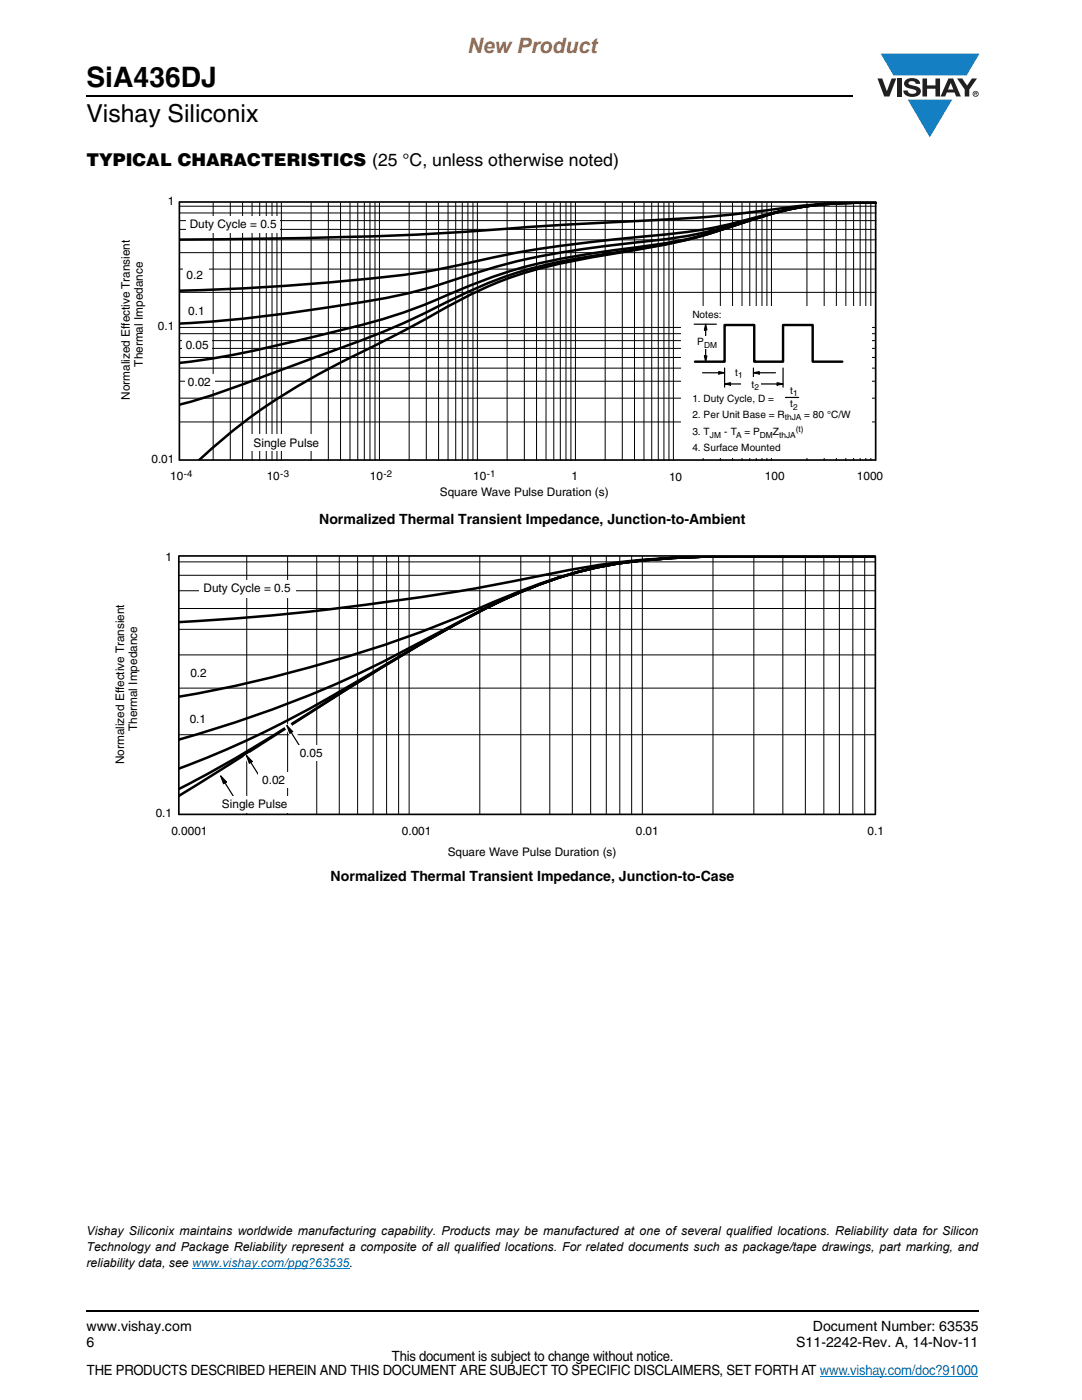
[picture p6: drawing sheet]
<svg xmlns="http://www.w3.org/2000/svg" width="216mm" height="279mm" viewBox="0 0 216 279" stroke-linecap="round" stroke-linejoin="round" font-family="sans-serif">
<path d="M17.1 18.9h.2v.3h-.2zM17.1 261.5h.2v.4h-.2z" fill="#000"/>
<path d="M17.3 19.1h152.9M17.3 261.7h178.1" fill="none" stroke="#000" stroke-width=".36"/>
<path d="M175.1 10.7h20.4v16.7h-20.4z" fill="#fff"/>
<g fill="#147fc3">
<path d="M175.7 10.7h19.7l-2.5 4.4h-1.1h-13.5z"/>
<path d="M181.1 19.9h8.9l-4.5 7.5z"/>
</g>
<g fill="#231f20">
<path d="M175.1 15.7h.9l1 2.5 .9-2.5h.9l-1.3 3.6h-1.1z"/>
<path d="M179 15.7h.9v3.6h-.9z"/>
<path d="M180.7 16a2.1 2.1 0 0 1 2.8 .3l.1 .4h-.9a.79 .79 0 0 0-.7-.5 .79 .79 0 0 0-.7 .4l.2 .3 1 .2a1.08 1.08 0 0 1 1.2 1.1 1.08 1.08 0 0 1-1.1 1.1 1.73 1.73 0 0 1-2.3-1.2h.8a.96 .96 0 0 0 .8 .6 .96 .96 0 0 0 1-.4 1.31 1.31 0 0 0-1.3-.6 1.03 1.03 0 0 1-1-.6 1.03 1.03 0 0 1 .1-1.1z"/>
<path d="M184.1 15.7h.9v1.3h1.7v-1.3h.9v3.6h-.9v-1.6h-1.7v1.6h-.9z"/>
<path d="M191 15.7h1l1 1.4 .9-1.4h1.1l-1.6 2.2v1.4h-.9v-1.4z"/>
<path d="M189.7 16.5l.5 1.4h-1zM189.2 15.7l-1.5 3.6h.9l.3-.8h1.6l.3 .8h.9l-1.5-3.6z"/>
<path d="M194.2 18.7a.46 .46 0 0 1 .9 0 .46 .46 0 0 1-.9 0zM194.1 18.7a.6 .6 0 0 0 1.2 0 .6 .6 0 0 0-1.2 0z"/>
<path d="M194.6 18.5h.2v.2h-.2zM194.4 18.4v.7h.2v-.3l.4 .3-.2-.3 .1-.2v-.2z"/>
</g>
<path d="M38.4 253.2h31.3M163.6 274.6h31.5" fill="none" stroke="#007ec4" stroke-width=".2"/>
<path d="M23.9 38.9h152.3v60.6h-152.3z" fill="#fff"/>
<g fill="none" stroke="#000" stroke-width=".2">
<path d="M35.9 44h138.9M35.9 42.5h138.9M35.9 45.8h138.9M35.9 58.3h138.9M35.9 53.7h138.9M35.9 50.4h138.9M35.9 47.9h138.9M35.9 41.2h138.9M42.5 40.4v51.5M46 40.4v51.5M48.4 40.4v51.5M50.3 40.4v51.5"/>
<path d="M51.8 40.4v51.5M53.1 40.4v51.5M54.3 40.4v51.5M55.3 40.4v51.5M56.1 40.4v51.5M62.1 40.4v51.5M65.5 40.4v51.5M67.9 40.4v51.5M69.8 40.4v51.5M71.4 40.4v51.5M72.7 40.4v51.5M73.8 40.4v51.5"/>
<path d="M74.8 40.4v51.5M75.7 40.4v51.5M81.6 40.4v51.5M85.1 40.4v51.5M87.5 40.4v51.5M89.4 40.4v51.5M90.9 40.4v51.5M92.2 40.4v51.5M93.4 40.4v51.5M94.4 40.4v51.5M95.3 40.4v51.5M101.2 40.4v51.5"/>
<path d="M104.6 40.4v51.5M107.1 40.4v51.5M109 40.4v51.5M110.5 40.4v51.5M111.8 40.4v51.5M112.9 40.4v51.5M113.9 40.4v51.5M114.8 40.4v51.5M120.8 40.4v51.5M124.2 40.4v51.5M126.6 40.4v51.5M128.5 40.4v51.5"/>
<path d="M130 40.4v51.5M131.4 40.4v51.5M132.5 40.4v51.5M133.5 40.4v51.5M134.4 40.4v51.5M140.3 40.4v51.5M143.7 40.4v51.5M146.2 40.4v51.5M148.1 40.4v51.5M149.6 40.4v51.5M150.9 40.4v51.5M152 40.4v51.5"/>
<path d="M153 40.4v51.5M153.9 40.4v51.5M161 40.4v51.4M164.5 40.4v51.4M166.9 40.4v51.4M168.8 40.4v51.4M170.3 40.4v51.4M171.6 40.4v51.4M172.8 40.4v51.4M173.8 40.4v51.4M35.9 65.3h138.7M35.9 79.5h138.7"/>
<path d="M35.9 76.1h138.7M35.9 73.5h138.7M35.9 71.3h138.7M35.9 69.5h138.7M35.9 68h138.7M35.9 66.6h138.7M35.9 84.2h138.7"/>
</g>
<path d="M174.8 40.4a68.7 68.7 0 0 0-23.6 3.1l-1.3 .4a120.8 120.8 0 0 1-25.6 6.4l-1.9 .3a101.7 101.7 0 0 0-23.7 6 195.1 195.1 0 0 0-17.7 9.2l-1.2 .6a353.5 353.5 0 0 0-20.8 10.9 107.2 107.2 0 0 0-19.3 14.5M174.8 40.4a143.4 143.4 0 0 0-24.9 2 451.8 451.8 0 0 1-33.2 2.2l-7.5 .5a881.3 881.3 0 0 1-73.3 2.7M174.8 40.4a77.7 77.7 0 0 0-26.3 3.6 126.5 126.5 0 0 1-23.5 3.5 233.3 233.3 0 0 0-35.5 5.8 241 241 0 0 1-29 3.5l-13.3 .8-11.3 .4M174.8 40.4a71.9 71.9 0 0 0-23.6 3 95.7 95.7 0 0 1-24.9 5.1 152 152 0 0 0-39.3 8.5 147.4 147.4 0 0 1-22.8 4.5l-15 2-7.6 .7-5.7 .4M174.8 40.4a69 69 0 0 0-23.7 3.1l-1.3 .4a97.3 97.3 0 0 1-26.1 5.9 113.7 113.7 0 0 0-29 6.8l-2.6 1.1a124.8 124.8 0 0 1-27.8 9.1l-9.4 2.2a159.9 159.9 0 0 1-19 3.4M174.8 40.4a69 69 0 0 0-23.7 3.1l-1.3 .4a115.2 115.2 0 0 1-27.3 6.5 102 102 0 0 0-24 5.7l-6.5 2.8a192.6 192.6 0 0 1-28.7 12.3l-3.9 1.4a318 318 0 0 1-22.2 7.8l-1.3 .3" fill="none" stroke="#000" stroke-width=".5"/>
<g fill="#fff">
<path d="M36.6 53.2h5v3.3h-5z"/>
<path d="M36.3 67.3h6v3.1h-6z"/>
<path d="M49.6 86.7h14.5v3.3h-14.5z"/>
<path d="M135.9 61.1h38.1v30.1h-38.1z"/>
</g>
<path d="M138.5 64.7h4.4M140.2 74.4h3.5M143.4 74.2l1.2 .2-1.2 .2zM144.6 76.6l1.2-.2v.4zM144.6 73.5v3.8M145.4 76.6h3.6M150.3 74.4l1.2-.2v.4zM150.3 73.5v1.9M151.2 74.4h3.5M151.8 76.6h3.6M155.1 76.4l1.2 .2-1.2 .2zM156.3 73.5v3.8" fill="none" stroke="#000" stroke-width=".24"/>
<path d="M143.4 74.2l1.2 .2-1.2 .2zM144.6 76.6l1.2-.2v.4zM150.3 74.4l1.2-.2v.4zM155.1 76.4l1.2 .2-1.2 .2z" fill="#000"/>
<g fill="#fff">
<path d="M145.1 72.8h3.9v2.4h-3.9z"/>
<path d="M147.9 75.3h3.9v2.5h-3.9z"/>
</g>
<path d="M140.6 71h.4l-.2 1.2zM140.8 64.7l.2 1.1h-.4z" fill="#000"/>
<path d="M140.6 71h.4l-.2 1.2zM140.8 65.5v5.9M140.8 64.7l.2 1.1h-.4z" fill="none" stroke="#000" stroke-width=".24"/>
<path d="M138.6 67.1h5.2v2.6h-5.2z" fill="#fff"/>
<path d="M138.7 72.2h5.9v-7.3h5.9v7.3h5.8v-7.3h5.9v7.3h5.9" fill="none" stroke="#000" stroke-width=".48"/>
<path d="M156.7 79.3h2.7" fill="none" stroke="#000" stroke-width=".24"/>
<g fill="#fff">
<path d="M37.2 43.2h18.7v3.3h-18.7z"/>
<path d="M36.9 74.6h6v3.1h-6z"/>
</g>
<path d="M35.8 40.3v51.5h138.9M35.8 40.3h138.9M174.7 40.3v51.5" fill="none" stroke="#000" stroke-width=".34"/>
<path d="M22.8 110h153.6v61.4h-153.6z" fill="#fff"/>
<path d="M174.7 111h-4.5a840 840 0 0 0-36.2 .3 180.3 180.3 0 0 0-30.3 4.4 508.5 508.5 0 0 1-68.1 8.5M174.7 111l-4.4 .1a738.1 738.1 0 0 0-36.3 .3 91.6 91.6 0 0 0-33.9 8.1 269.6 269.6 0 0 1-64.5 19.6M174.7 111l-4.4 .1a736.8 736.8 0 0 0-36.3 .3 86.1 86.1 0 0 0-37.5 10.2l-1.6 .8a453 453 0 0 1-29.5 14.8 250.7 250.7 0 0 1-29.8 10.4M174.7 111l-4.4 .1a736.8 736.8 0 0 0-36.3 .3 86.7 86.7 0 0 0-39.1 11.1 1041.9 1041.9 0 0 0-31.1 17.8 196.1 196.1 0 0 1-28.2 13.1M174.7 111l-4.4 .1a739.3 739.3 0 0 0-36.3 .3 86.7 86.7 0 0 0-39.1 11.1 609.8 609.8 0 0 0-39.3 23.6l-9.9 5.9-10.1 5.5M174.7 111l-4.4 .1a739.3 739.3 0 0 0-36.3 .3 86.7 86.7 0 0 0-39.1 11.1 626.3 626.3 0 0 0-44.6 27.2l-14.7 9.2" fill="none" stroke="#000" stroke-width=".5"/>
<g fill="none" stroke="#000" stroke-width=".2">
<path d="M35.7 117.9h138.9M35.7 114.8h138.9M35.7 112.1h138.9M49.2 111v51.5M57.4 111v51.5M63.2 111v51.5M67.7 111v51.5M71.4 111v51.5M74.5 111v51.5M77.1 111v51.5M79.5 111v51.5M81.6 111v51.5"/>
<path d="M95.7 111v51.5M103.9 111v51.5M109.7 111v51.5M114.2 111v51.5M117.9 111v51.5M121 111v51.5M123.7 111v51.5M126 111v51.5M128.2 111v51.5M142.3 111v51.5M150.4 111v51.5M156.2 111v51.5"/>
<path d="M160.7 111v51.5M164.4 111v51.5M167.5 111v51.5M170.2 111v51.5M172.5 111v51.5M35.7 121.4h138.9M35.7 137.3h138.9M35.7 130.7h138.9M35.7 125.6h138.9M35.7 146.6h138.9"/>
</g>
<path d="M39.8 115.8h19.3v3.4h-19.3z" fill="#fff"/>
<path d="M56.7 145l1.2-.8 3.7 6-1.2 .7z" fill-rule="evenodd" fill="#fff"/>
<path d="M57.2 144.8l1.2 1.2-.6 .4z" fill="#000"/>
<path d="M57.2 144.8l1.2 1.2-.6 .4zM58.1 146.1l2.6 4.3" fill="none" stroke="#000" stroke-width=".24"/>
<path d="M48.6 151l1.2-.8 3.8 6-1.3 .7z" fill-rule="evenodd" fill="#fff"/>
<path d="M49.2 150.8l1.1 1.2-.5 .3z" fill="#000"/>
<path d="M49.2 150.8l1.1 1.2-.5 .3zM50 152.1l2.7 4.2" fill="none" stroke="#000" stroke-width=".24"/>
<g fill="#fff">
<path d="M58.9 148.8h6.2v3.1h-6.2z"/>
<path d="M51.4 154.1h6.6v3.1h-6.6z"/>
</g>
<path d="M43.5 155l1.2-.7 3.7 5.9-1.2 .8z" fill-rule="evenodd" fill="#fff"/>
<path d="M44 154.8l1.2 1.3-.6 .3z" fill="#000"/>
<path d="M44 154.8l1.2 1.3-.6 .3zM44.9 156.2l2.6 4.2" fill="none" stroke="#000" stroke-width=".24"/>
<g fill="#fff">
<path d="M43.6 158.9h15.5v3.3h-15.5z"/>
<path d="M37 141.8h4.9v3h-4.9z"/>
</g>
<path d="M35.7 111.1v51.4M35.7 110.9h138.9M174.7 111.1v51.4M35.7 162.5h138.9" fill="none" stroke="#000" stroke-width=".34"/>
<text font-size="5.6" x="17.3" y="17.4">SiA436DJ</text>
<text font-size="4.9" x="17.3" y="24.4">Vishay Siliconix</text>
<text font-size="4.2" fill="#f06b12" x="93.3" y="10.5">New Product</text>
<text font-size="3.5" x="17.3" y="33">TYPICAL CHARACTERISTICS (25 °C, unless otherwise noted)</text>
<g font-size="2.8">
<text x="63.7" y="104.6">Normalized Thermal Transient Impedance, Junction-to-Ambient</text>
<text x="66" y="175.8">Normalized Thermal Transient Impedance, Junction-to-Case</text>
<text x="17.3" y="265.6">www.vishay.com</text>
<text x="17.3" y="268.8">6</text>
<text x="158.9" y="268.8">S11-2242-Rev. A, 14-Nov-11</text>
<text x="162.2" y="265.6">Document Number: 63535</text>
<text x="17.4" y="274.4">THE PRODUCTS DESCRIBED HEREIN AND THIS DOCUMENT ARE SUBJECT TO SPECIFIC DISCLAIMERS, SET FORTH AT www.vishay.com/doc?91000</text>
<text x="78.2" y="271.6">This document is subject to change without notice.</text>
</g>
<g font-size="2.5">
<text x="17.3" y="246.5">Vishay Siliconix maintains worldwide manufacturing capability. Products may be manufactured at one of several qualified locations. Reliability data for Silicon</text>
<text x="17.3" y="249.7">Technology and Package Reliability represent a composite of all qualified locations. For related documents such as package/tape drawings, part marking, and</text>
<text x="17.3" y="252.9">reliability data, see www.vishay.com/ppg?63535.</text>
</g>
<g font-size="2.4">
<text x="33.5" y="40.9">1</text>
<text x="37.9" y="45.6">Duty Cycle = 0.5</text>
<text x="37.2" y="55.6">0.2</text>
<text x="31.5" y="65.9">0.1</text>
<text x="37.6" y="62.8">0.1</text>
<text x="37.1" y="69.7">0.05</text>
<text x="28.5" y="73.2" transform="rotate(-90 28.5 73.2)">Thermal Impedance</text>
<text x="37.5" y="77">0.02</text>
<text x="25.9" y="79.8" transform="rotate(-90 25.9 79.8)">Normalized Effective Transient</text>
<text x="50.6" y="89.1">Single Pulse</text>
<text x="30.2" y="92.5">0.01</text>
<text x="34" y="95.8">10</text>
<text x="53.2" y="95.8">10</text>
<text x="73.8" y="95.8">10</text>
<text x="94.4" y="95.8">10</text>
<text x="114.1" y="95.8">1</text>
<text x="133.5" y="96">10</text>
<text x="152.6" y="95.8">100</text>
<text x="171" y="95.8">1000</text>
<text x="87.8" y="99">Square Wave Pulse Duration (s)</text>
<text x="33.1" y="112">1</text>
<text x="40.6" y="118.1">Duty Cycle = 0.5</text>
<text x="38" y="135.2">0.2</text>
<text x="27.4" y="145.9" transform="rotate(-90 27.4 145.9)">Thermal Impedance</text>
<text x="37.9" y="144.2">0.1</text>
<text x="24.8" y="152.5" transform="rotate(-90 24.8 152.5)">Normalized Effective Transient</text>
<text x="59.8" y="151.1">0.05</text>
<text x="44.3" y="161.3">Single Pulse</text>
<text x="52.3" y="156.5">0.02</text>
<text x="31.1" y="163.1">0.1</text>
<text x="34.2" y="166.6">0.0001</text>
<text x="80.2" y="166.6">0.001</text>
<text x="126.9" y="166.6">0.01</text>
<text x="173.1" y="166.6">0.1</text>
<text x="89.3" y="170.9">Square Wave Pulse Duration (s)</text>
</g>
<g font-size="2">
<text x="138.2" y="63.5">Notes:</text>
<text x="139.1" y="68.9">P</text>
<text x="146.7" y="75">t</text>
<text x="150" y="77.5">t</text>
<text x="138.2" y="80.2">1. Duty Cycle, D =</text>
<text x="138.2" y="83.3">2. Per Unit Base = R</text>
<text x="157.7" y="78.6">t</text>
<text x="157.7" y="81.3">t</text>
<text x="160.5" y="83.3">= 80 °C/W</text>
<text x="138.2" y="86.9">3. T</text>
<text x="144.5" y="86.9">- T</text>
<text x="148.6" y="86.9">= P</text>
<text x="154.2" y="86.9">Z</text>
<text x="138.2" y="90.1">4. Surface Mounted</text>
</g>
<g font-size="1.9">
<text x="36.7" y="95.1">-4</text>
<text x="55.9" y="95.1">-3</text>
<text x="76.5" y="95.1">-2</text>
<text x="97.1" y="95.1">-1</text>
</g>
<g font-size="1.7">
<text x="140.5" y="69.4">DM</text>
<text x="147.3" y="75.4">1</text>
<text x="150.5" y="77.9">2</text>
<text x="156.6" y="83.8">thJA</text>
<text x="158.2" y="79.1">1</text>
<text x="158.2" y="81.8">2</text>
<text x="141.6" y="87.3">JM</text>
<text x="146.9" y="87.3">A</text>
<text x="151.6" y="87.3">DM</text>
<text x="155.5" y="87.3">thJA</text>
<text x="158.8" y="86.3">(t)</text>
</g>
</svg>
